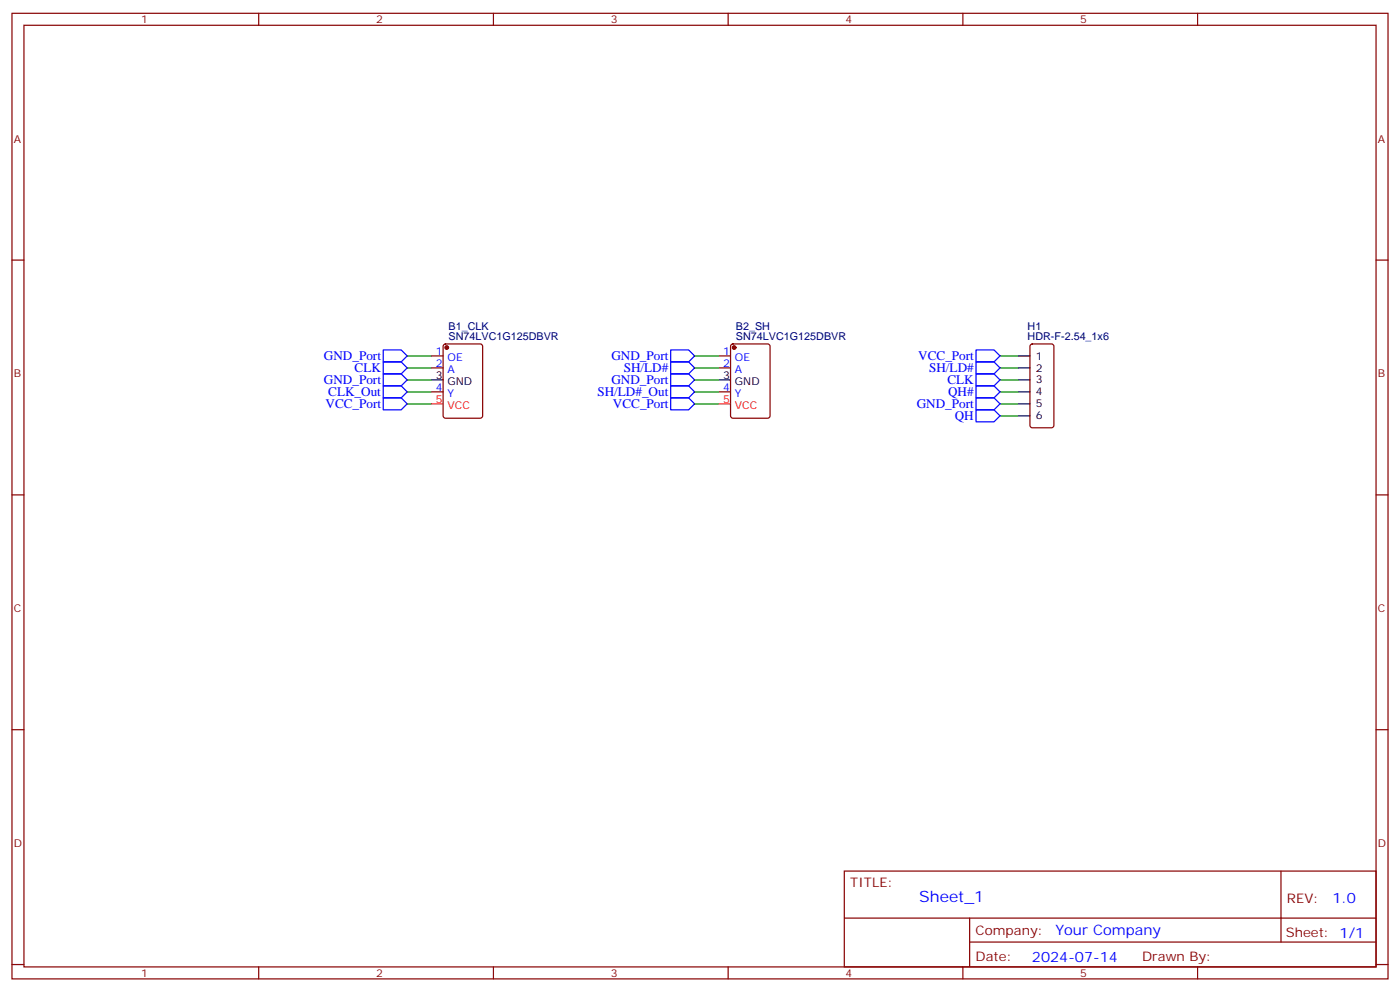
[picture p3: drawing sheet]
<svg xmlns="http://www.w3.org/2000/svg" width="412mm" height="292mm" viewBox="0 0 412 292" stroke-linecap="round" stroke-linejoin="round" font-family="sans-serif">
<g fill="none" stroke="#870000" stroke-width=".35">
<path d="M3.5 3.9h405.4v284.4h-405.4zM7.1 7.4h398.2v277.3h-398.2zM76.2 3.9v3.5M145.3 3.9v3.5M214.5 3.9v3.5M283.6 3.9v3.5M352.8 3.9v3.5M3.5 76.6h3.6M405.3 76.6h3.6M127 104.8h3.5M127 108.3h3.5M127 115.4h3.5"/>
<path d="M130.8 101.5l.4-.2h10.3l.6 .4 .1 20.7-.5 .7-10.5 .1-.6-.5-.1-20.7zM211.7 104.8h3.5M211.7 108.3h3.5M211.7 115.4h3.5M215.4 101.5l.5-.2h10.2l.7 .4v20.7l-.4 .7-10.5 .1-.7-.5v-20.7zM303.6 101.5l.5-.2h5.6l.7 .4v23.6l-.4 .6-5.9 .1-.7-.5v-23.5zM3.5 145.7h3.6M405.3 145.7h3.6M3.5 214.9h3.6M405.3 214.9h3.6M248.7 256.5h156.6v28.2h-156.6zM377.3 256.5v20.9"/>
<path d="M248.7 270.4h156.5M285.6 277.4h119.6M285.6 270.4v14.1M3.5 284h3.6M76.2 284.7v3.6M145.3 284.7v3.6M214.5 284.7v3.6M283.6 284.7v3.6M352.8 284.7v3.6M405.3 284h3.6"/>
</g>
<g fill="none" stroke="#00f" stroke-width=".35">
<path d="M112.9 106.6h5.3l1.7 1.7-1.7 1.8h-5.3zM112.9 113.6h5.3l1.7 1.8-1.7 1.8h-5.3zM112.9 117.2h5.3l1.7 1.7-1.7 1.8h-5.3zM112.9 110.1h5.3l1.7 1.8-1.7 1.7h-5.3zM112.9 103h5.3l1.7 1.8-1.7 1.8h-5.3zM197.6 106.6h5.2l1.8 1.7-1.8 1.8h-5.2zM197.6 117.2h5.2l1.8 1.7-1.8 1.8h-5.2zM197.6 110.1h5.2l1.8 1.8-1.8 1.7h-5.2zM197.6 113.6h5.2l1.8 1.8-1.8 1.8h-5.2zM197.6 103h5.2l1.8 1.8-1.8 1.8h-5.2zM287.5 117.2h5.3l1.8 1.7-1.8 1.8h-5.3zM287.5 113.6h5.3l1.8 1.8-1.8 1.8h-5.3z"/>
<path d="M287.5 106.6h5.3l1.8 1.7-1.8 1.8h-5.3zM287.5 110.1h5.3l1.8 1.8-1.8 1.7h-5.3zM287.5 103h5.3l1.8 1.8-1.8 1.8h-5.3zM287.5 120.7h5.3l1.8 1.7-1.8 1.8h-5.3z"/>
</g>
<g fill="#870000" stroke="#870000" stroke-width=".35">
<circle cx="131.6" cy="102.3" r=".53"/>
<circle cx="216.3" cy="102.3" r=".53"/>
</g>
<path d="M127 111.9h3.5M211.7 111.9h3.5M299.9 111.9h3.5M299.9 104.8h3.5M299.9 108.3h3.5M299.9 115.4h3.5M299.9 118.9h3.5M299.9 122.4h3.5" fill="none" stroke="#000" stroke-width=".35"/>
<path d="M127 118.9h3.5M211.7 118.9h3.5" fill="none" stroke="#f00" stroke-width=".35"/>
<g fill="none" stroke="#008700" stroke-width=".35">
<path d="M119.9 118.9h7.1M119.9 111.9h7.1M119.9 108.3h7.1M119.9 115.4h7.1M119.9 104.8h7.1M204.6 118.9h7.1M204.6 111.9h7.1M204.6 108.3h7.1M204.6 115.4h7.1M204.6 104.8h7.1M294.6 118.9h5.3M294.6 111.9h5.3"/>
<path d="M294.6 108.3h5.3M294.6 115.4h5.3M294.6 104.8h5.3M294.6 122.4h5.3"/>
</g>
<text font-size="4.6" fill="#00f" x="270.8" y="265.5">Sheet_1</text>
<g font-size="4.2" fill="#00f">
<text x="392.5" y="265.8">1.0</text>
<text x="310.9" y="275.3">Your Company</text>
<text x="304" y="283.1">2024-07-14</text>
</g>
<g font-size="3.9" fill="#00f">
<text x="95.4" y="106.1">GND_Port</text>
<text x="180.1" y="106.1">GND_Port</text>
<text x="270.5" y="106.1">VCC_Port</text>
<text x="95.4" y="113.1">GND_Port</text>
<text x="104.5" y="109.6">CLK</text>
<text x="180.1" y="113.1">GND_Port</text>
<text x="183.7" y="109.5">SH/LD#</text>
<text x="273.7" y="109.5">SH/LD#</text>
<text x="279.1" y="113.1">CLK</text>
<text x="96.7" y="116.7">CLK_Out</text>
<text x="176" y="116.7">SH/LD#_Out</text>
<text x="279.3" y="116.6">QH#</text>
<text x="95.9" y="120.2">VCC_Port</text>
<text x="180.6" y="120.2">VCC_Port</text>
<text x="270" y="120.1">GND_Port</text>
<text x="281.2" y="123.7">QH</text>
</g>
<g font-size="3.9" fill="#800">
<text x="250.5" y="261.1">TITLE:</text>
<text x="379.1" y="265.8">REV:</text>
<text x="287.4" y="275.3">Company:</text>
<text x="378.7" y="275.9">Sheet: 1/1</text>
<text x="287.4" y="283">Date:</text>
<text x="336.4" y="283.1">Draw</text>
<text x="346.6" y="283.1">n By:</text>
</g>
<g font-size="3.2" fill="#800">
<text x="41.6" y="6.9">1</text>
<text x="110.8" y="6.9">2</text>
<text x="179.9" y="6.9">3</text>
<text x="249.1" y="6.9">4</text>
<text x="318.2" y="6.9">5</text>
<text x="4.1" y="42">A</text>
<text x="405.9" y="42">A</text>
<text x="4.1" y="111.2">B</text>
<text x="405.9" y="111.2">B</text>
<text x="4.1" y="180.3">C</text>
<text x="405.9" y="180.3">C</text>
<text x="4.1" y="249.4">D</text>
<text x="405.9" y="249.4">D</text>
<text x="41.6" y="287.7">1</text>
<text x="110.8" y="287.7">2</text>
<text x="179.9" y="287.7">3</text>
<text x="249.1" y="287.7">4</text>
<text x="318.2" y="287.7">5</text>
</g>
<g font-size="3.2" fill="#000080">
<text x="132.1" y="100.2">SN74LVC1G125DBVR</text>
<text x="132.1" y="97">B1_CLK</text>
<text x="216.8" y="100.2">SN74LVC1G125DBVR</text>
<text x="216.8" y="97">B2_SH</text>
<text x="302.7" y="100.2">HDR-F-2.54_1x6</text>
<text x="302.7" y="97">H1</text>
</g>
<g font-size="3.2" fill="#00f">
<text x="128.3" y="104.5">1</text>
<text x="128.3" y="108">2</text>
<text x="131.8" y="106.2">OE</text>
<text x="213" y="104.5">1</text>
<text x="213" y="108">2</text>
<text x="216.5" y="106.2">OE</text>
<text x="131.8" y="109.7">A</text>
<text x="216.5" y="109.7">A</text>
<text x="128.3" y="115">4</text>
<text x="131.8" y="116.8">Y</text>
<text x="213" y="115">4</text>
<text x="216.5" y="116.8">Y</text>
</g>
<g font-size="3.2">
<text x="305.2" y="105.9">1</text>
<text x="128.3" y="111.5">3</text>
<text x="131.8" y="113.3">GND</text>
<text x="213" y="111.5">3</text>
<text x="216.5" y="113.3">GND</text>
<text x="305.2" y="109.4">2</text>
<text x="305.2" y="112.9">3</text>
<text x="305.2" y="116.5">4</text>
<text x="305.2" y="120">5</text>
<text x="305.2" y="123.5">6</text>
</g>
<g font-size="3.2" fill="#f00">
<text x="128.3" y="118.6">5</text>
<text x="213" y="118.6">5</text>
<text x="131.8" y="120.3">VCC</text>
<text x="216.5" y="120.3">VCC</text>
</g>
</svg>
